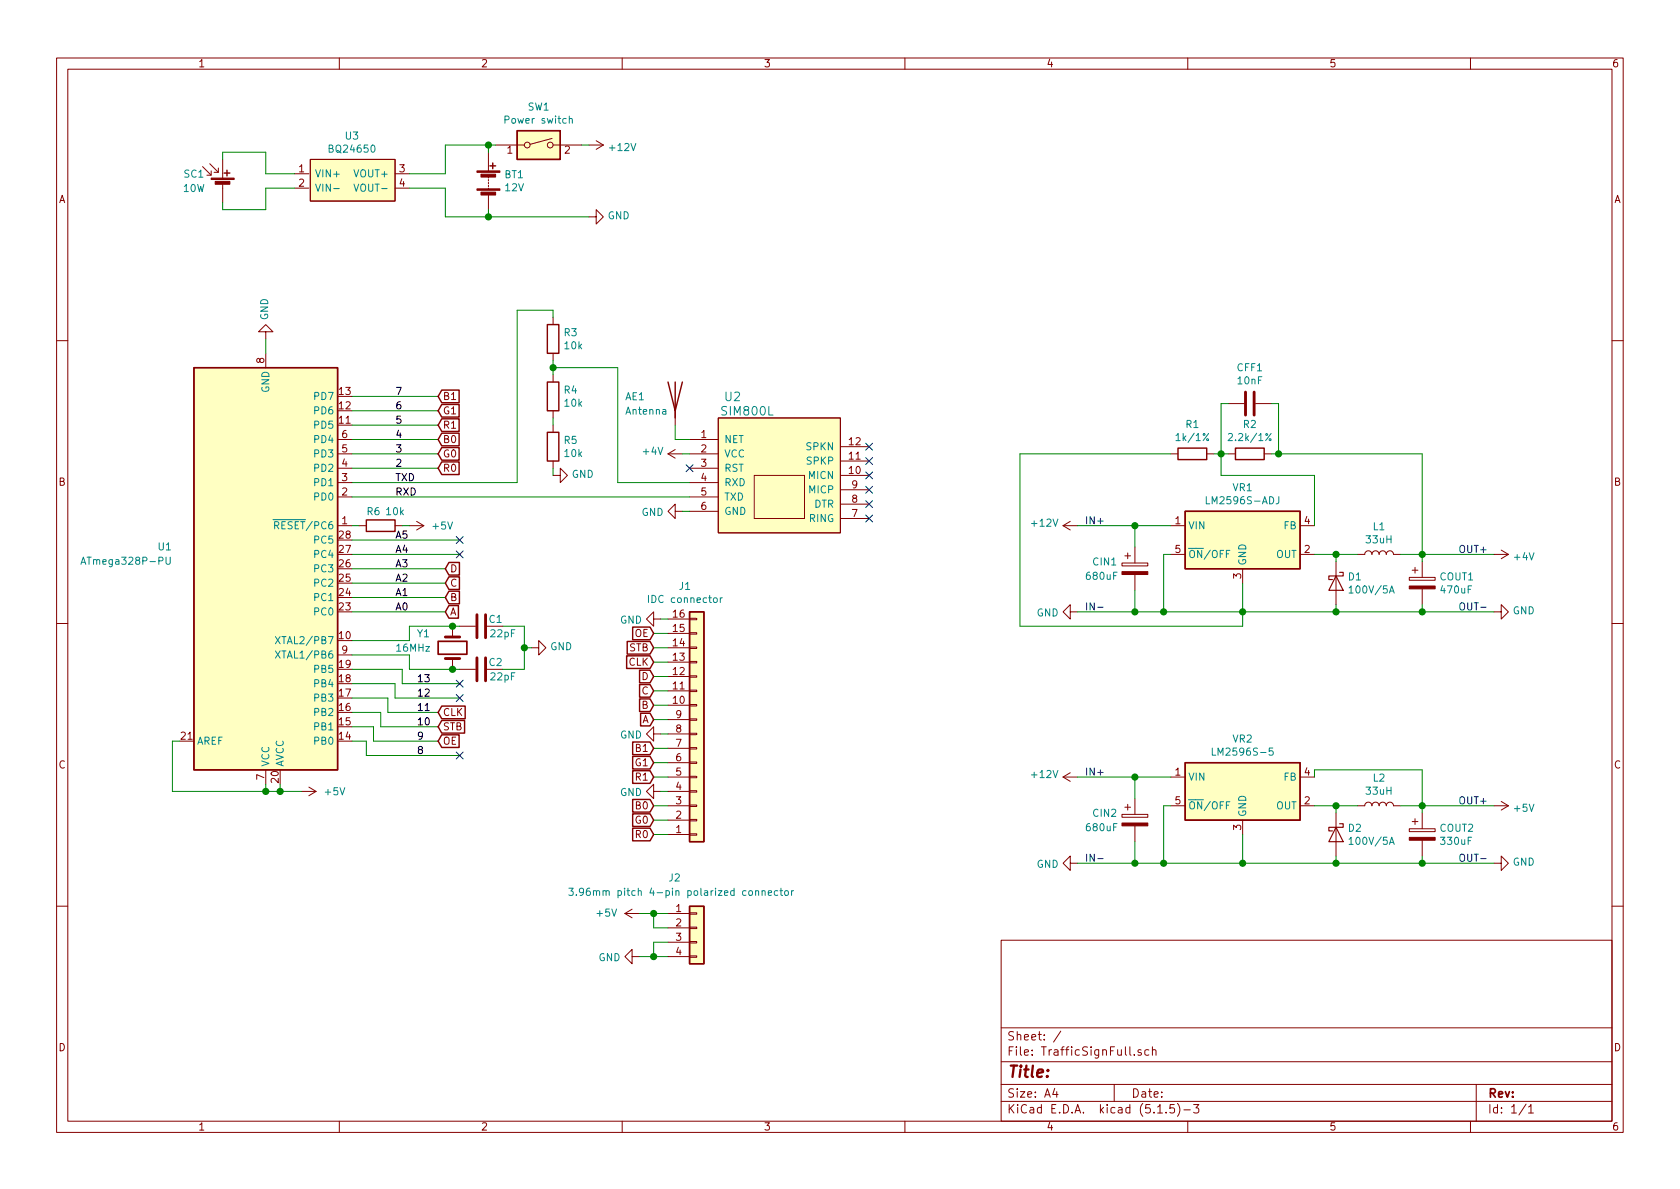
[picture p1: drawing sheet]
EESchema Schematic File Version 4
EELAYER 30 0
EELAYER END
$Descr A4 11693 8268
encoding utf-8
Sheet 1 1
Title ""
Date ""
Rev ""
Comp ""
Comment1 ""
Comment2 ""
Comment3 ""
Comment4 ""
$EndDescr
Text Label 2750 3350 0    50   ~ 0
TXD
Text Label 2750 3450 0    50   ~ 0
RXD
Text Label 2750 3250 0    50   ~ 0
2
Text Label 2750 3150 0    50   ~ 0
3
Text Label 2750 3050 0    50   ~ 0
4
Text Label 2750 2950 0    50   ~ 0
5
Text Label 2750 2850 0    50   ~ 0
6
Text Label 2750 2750 0    50   ~ 0
7
$Comp
L MCU_Microchip_ATmega:ATmega328P-PU U1
U 1 1
P 1850 3950
F 0 "U1" H 1200 3800 50  0000 R CNN
F 1 "ATmega328P-PU" H 1200 3900 50  0000 R CNN
F 2 "Package_DIP:DIP-28_W7.62mm" H 1850 3950 50  0001 C CIN
F 3 "http://ww1.microchip.com/downloads/en/DeviceDoc/ATmega328_P%20AVR%20MCU%20with%20picoPower%20Technology%20Data%20Sheet%2040001984A.pdf" H 1850 3950 50  0001 C CNN
	1    1850 3950
	1    0    0    1   
$EndComp
Wire Wire Line
	2450 3750 3200 3750
Wire Wire Line
	2450 3850 3200 3850
Text Label 2750 4250 0    50   ~ 0
A0
Text Label 2750 4150 0    50   ~ 0
A1
Text Label 2750 4050 0    50   ~ 0
A2
Text Label 2750 3950 0    50   ~ 0
A3
Text Label 2750 3850 0    50   ~ 0
A4
Text Label 2750 3750 0    50   ~ 0
A5
Wire Wire Line
	2450 4550 2850 4550
Wire Wire Line
	2850 4550 2850 4650
Wire Wire Line
	2850 4650 3150 4650
Wire Wire Line
	2450 4450 2850 4450
Wire Wire Line
	2850 4450 2850 4350
Wire Wire Line
	2850 4350 3150 4350
$Comp
L power:GND #PWR0101
U 1 1
P 3700 4500
F 0 "#PWR0101" H 3700 4250 50  0001 C CNN
F 1 "GND" V 3705 4372 50  0000 R CNN
F 2 "" H 3700 4500 50  0001 C CNN
F 3 "" H 3700 4500 50  0001 C CNN
	1    3700 4500
	0    -1   -1   0   
$EndComp
Wire Wire Line
	1850 2450 1850 2350
$Comp
L power:GND #PWR0102
U 1 1
P 1850 2350
F 0 "#PWR0102" H 1850 2100 50  0001 C CNN
F 1 "GND" V 1855 2222 50  0000 R CNN
F 2 "" H 1850 2350 50  0001 C CNN
F 3 "" H 1850 2350 50  0001 C CNN
	1    1850 2350
	-1   0    0    1   
$EndComp
$Comp
L Connector_Generic:Conn_01x16 J1
U 1 1
P 4850 5100
F 0 "J1" H 4768 4075 50  0000 C CNN
F 1 "IDC connector" H 4768 4166 50  0000 C CNN
F 2 "Connector_IDC:IDC-Header_2x08_P2.54mm_Vertical" H 4850 5100 50  0001 C CNN
F 3 "~" H 4850 5100 50  0001 C CNN
	1    4850 5100
	1    0    0    1   
$EndComp
Wire Wire Line
	4650 5100 4600 5100
Wire Wire Line
	4650 4300 4600 4300
$Comp
L power:GND #PWR0103
U 1 1
P 4600 4300
F 0 "#PWR0103" H 4600 4050 50  0001 C CNN
F 1 "GND" V 4605 4172 50  0000 R CNN
F 2 "" H 4600 4300 50  0001 C CNN
F 3 "" H 4600 4300 50  0001 C CNN
	1    4600 4300
	0    1    1    0   
$EndComp
$Comp
L power:GND #PWR0104
U 1 1
P 4600 5100
F 0 "#PWR0104" H 4600 4850 50  0001 C CNN
F 1 "GND" V 4605 4972 50  0000 R CNN
F 2 "" H 4600 5100 50  0001 C CNN
F 3 "" H 4600 5100 50  0001 C CNN
	1    4600 5100
	0    1    1    0   
$EndComp
Wire Wire Line
	4650 5500 4600 5500
$Comp
L power:GND #PWR0105
U 1 1
P 4600 5500
F 0 "#PWR0105" H 4600 5250 50  0001 C CNN
F 1 "GND" V 4605 5372 50  0000 R CNN
F 2 "" H 4600 5500 50  0001 C CNN
F 3 "" H 4600 5500 50  0001 C CNN
	1    4600 5500
	0    1    1    0   
$EndComp
Wire Wire Line
	2450 4650 2800 4650
Wire Wire Line
	2800 4650 2800 4750
Wire Wire Line
	2800 4750 3200 4750
Text Label 2900 5250 0    50   ~ 0
8
Text Label 2900 5150 0    50   ~ 0
9
Text Label 2900 5050 0    50   ~ 0
10
Text Label 2900 4950 0    50   ~ 0
11
Text Label 2900 4850 0    50   ~ 0
12
Text Label 2900 4750 0    50   ~ 0
13
Wire Wire Line
	2450 4750 2750 4750
Wire Wire Line
	2750 4750 2750 4850
Wire Wire Line
	2750 4850 3200 4850
Wire Wire Line
	2450 4850 2700 4850
Wire Wire Line
	2700 4850 2700 4950
Wire Wire Line
	2700 4950 3050 4950
Wire Wire Line
	2450 4950 2650 4950
Wire Wire Line
	2650 4950 2650 5050
Wire Wire Line
	2650 5050 3050 5050
Wire Wire Line
	2450 5050 2600 5050
Wire Wire Line
	2600 5050 2600 5150
Wire Wire Line
	2600 5150 3050 5150
Wire Wire Line
	2450 5150 2550 5150
Wire Wire Line
	2550 5150 2550 5250
Wire Wire Line
	2550 5250 3200 5250
Text GLabel 4550 5800 0    50   Input ~ 0
R0
Text GLabel 4550 5700 0    50   Input ~ 0
G0
Text GLabel 4550 5600 0    50   Input ~ 0
B0
Text GLabel 4550 5400 0    50   Input ~ 0
R1
Text GLabel 4550 5300 0    50   Input ~ 0
G1
Text GLabel 4550 5200 0    50   Input ~ 0
B1
Text GLabel 4550 5000 0    50   Input ~ 0
A
Text GLabel 4550 4900 0    50   Input ~ 0
B
Text GLabel 4550 4800 0    50   Input ~ 0
C
Text GLabel 4550 4700 0    50   Input ~ 0
D
Wire Wire Line
	4650 4400 4550 4400
Wire Wire Line
	4550 4500 4650 4500
Wire Wire Line
	4550 4600 4650 4600
Wire Wire Line
	4550 4700 4650 4700
Wire Wire Line
	4550 4800 4650 4800
Wire Wire Line
	4550 4900 4650 4900
Wire Wire Line
	4550 5000 4650 5000
Wire Wire Line
	4550 5200 4650 5200
Wire Wire Line
	4550 5300 4650 5300
Wire Wire Line
	4550 5400 4650 5400
Wire Wire Line
	4550 5600 4650 5600
Wire Wire Line
	4550 5700 4650 5700
Wire Wire Line
	4550 5800 4650 5800
Text GLabel 3050 3250 2    50   Input ~ 0
R0
Text GLabel 3050 3150 2    50   Input ~ 0
G0
Text GLabel 3050 3050 2    50   Input ~ 0
B0
Wire Wire Line
	2450 3050 3050 3050
Wire Wire Line
	2450 3150 3050 3150
Wire Wire Line
	2450 3250 3050 3250
Text GLabel 3050 2950 2    50   Input ~ 0
R1
Text GLabel 3050 2850 2    50   Input ~ 0
G1
Text GLabel 3050 2750 2    50   Input ~ 0
B1
Wire Wire Line
	2450 2950 3050 2950
Wire Wire Line
	2450 2850 3050 2850
Wire Wire Line
	2450 2750 3050 2750
Text GLabel 3100 4250 2    50   Input ~ 0
A
Text GLabel 3100 4150 2    50   Input ~ 0
B
Text GLabel 3100 4050 2    50   Input ~ 0
C
Text GLabel 3100 3950 2    50   Input ~ 0
D
Wire Wire Line
	2450 3950 3100 3950
Wire Wire Line
	2450 4050 3100 4050
Wire Wire Line
	2450 4150 3100 4150
Wire Wire Line
	2450 4250 3100 4250
Text GLabel 3050 4950 2    50   Input ~ 0
CLK
Text GLabel 3050 5050 2    50   Input ~ 0
STB
Text GLabel 3050 5150 2    50   Input ~ 0
OE
Text GLabel 4550 4400 0    50   Input ~ 0
OE
Text GLabel 4550 4500 0    50   Input ~ 0
STB
Text GLabel 4550 4600 0    50   Input ~ 0
CLK
$Comp
L Regulator_Switching:LM2596S-ADJ VR1
U 1 1
P 8650 3750
F 0 "VR1" H 8650 4117 50  0000 C CNN
F 1 "LM2596S-ADJ" H 8650 4026 50  0000 C CNN
F 2 "Package_TO_SOT_SMD:TO-263-5_TabPin3" H 8700 3500 50  0001 L CIN
F 3 "https://store.comet.bg/Catalogue/Product/16564/" H 8650 3750 50  0001 C CNN
	1    8650 3750
	1    0    0    -1  
$EndComp
$Comp
L Device:R R1
U 1 1
P 8300 3150
F 0 "R1" V 8093 3150 50  0000 C CNN
F 1 "1k/1%" V 8184 3150 50  0000 C CNN
F 2 "Resistor_THT:R_Axial_DIN0207_L6.3mm_D2.5mm_P10.16mm_Horizontal" V 8230 3150 50  0001 C CNN
F 3 "https://store.comet.bg/Catalogue/Product/6406/" H 8300 3150 50  0001 C CNN
	1    8300 3150
	0    1    1    0   
$EndComp
$Comp
L Device:R R2
U 1 1
P 8700 3150
F 0 "R2" V 8493 3150 50  0000 C CNN
F 1 "2.2k/1%" V 8584 3150 50  0000 C CNN
F 2 "Resistor_THT:R_Axial_DIN0207_L6.3mm_D2.5mm_P10.16mm_Horizontal" V 8630 3150 50  0001 C CNN
F 3 "https://store.comet.bg/Catalogue/Product/5041342/" H 8700 3150 50  0001 C CNN
	1    8700 3150
	0    1    1    0   
$EndComp
NoConn ~ 6050 3100
NoConn ~ 6050 3200
NoConn ~ 6050 3300
NoConn ~ 6050 3400
NoConn ~ 6050 3500
NoConn ~ 6050 3600
$Comp
L SIM800L:SIM800L U2
U 1 1
P 5400 3350
F 0 "U2" H 5100 3950 60  0000 C CNN
F 1 "SIM800L" H 5200 3850 60  0000 C CNN
F 2 "SIM800:Sim800L" H 5700 3200 60  0001 C CNN
F 3 "https://img.filipeflop.com/files/download/Datasheet_SIM800L.pdf" H 5700 3200 60  0001 C CNN
	1    5400 3350
	1    0    0    -1  
$EndComp
$Comp
L Device:CP CIN1
U 1 1
P 7900 3950
F 0 "CIN1" H 7600 4000 50  0000 L CNN
F 1 "680uF" H 7550 3900 50  0000 L CNN
F 2 "Capacitor_THT:CP_Radial_D10.0mm_P5.00mm" H 7938 3800 50  0001 C CNN
F 3 "https://store.comet.bg/Catalogue/Product/44664/" H 7900 3950 50  0001 C CNN
	1    7900 3950
	1    0    0    -1  
$EndComp
$Comp
L Device:C CFF1
U 1 1
P 8700 2800
F 0 "CFF1" V 8448 2800 50  0000 C CNN
F 1 "10nF" V 8539 2800 50  0000 C CNN
F 2 "Capacitor_THT:C_Disc_D4.3mm_W1.9mm_P5.00mm" H 8738 2650 50  0001 C CNN
F 3 "https://store.comet.bg/Catalogue/Product/5919/" H 8700 2800 50  0001 C CNN
	1    8700 2800
	0    1    1    0   
$EndComp
Wire Wire Line
	8650 4050 8650 4250
Wire Wire Line
	8100 3850 8150 3850
Wire Wire Line
	8100 4250 8650 4250
Wire Wire Line
	8100 3850 8100 4250
Wire Wire Line
	7900 4250 8100 4250
Connection ~ 8100 4250
Wire Wire Line
	7900 4100 7900 4250
Wire Wire Line
	7500 4250 7900 4250
Wire Wire Line
	9150 3650 9150 3300
Wire Wire Line
	9150 3300 8500 3300
Wire Wire Line
	8450 3150 8500 3150
Wire Wire Line
	8500 3150 8500 3300
Wire Wire Line
	8500 3150 8550 3150
Connection ~ 8500 3150
Wire Wire Line
	8150 3150 7100 3150
Wire Wire Line
	7100 3150 7100 4350
Wire Wire Line
	9150 3850 9300 3850
$Comp
L Device:D_Schottky D1
U 1 1
P 9300 4050
F 0 "D1" V 9254 4129 50  0000 L CNN
F 1 "100V/5A" V 9345 4129 50  0000 L CNN
F 2 "Diode_THT:D_DO-27_P15.24mm_Horizontal" H 9300 4050 50  0001 C CNN
F 3 "https://store.comet.bg/Catalogue/Product/9381/" H 9300 4050 50  0001 C CNN
	1    9300 4050
	0    1    1    0   
$EndComp
Wire Wire Line
	9300 3850 9300 3900
Connection ~ 9300 3850
Wire Wire Line
	9300 3850 9450 3850
Wire Wire Line
	9300 4200 9300 4250
Wire Wire Line
	9300 4250 8650 4250
Connection ~ 8650 4250
Connection ~ 7900 4250
Wire Wire Line
	8500 3150 8500 2800
Wire Wire Line
	8500 2800 8550 2800
Wire Wire Line
	7500 3650 7900 3650
Connection ~ 7900 3650
Wire Wire Line
	7900 3650 8150 3650
Wire Wire Line
	7900 3800 7900 3650
Wire Wire Line
	9900 3850 9900 3900
Wire Wire Line
	9750 3850 9900 3850
Wire Wire Line
	9300 4250 9900 4250
Wire Wire Line
	9900 4250 9900 4200
Connection ~ 9300 4250
Wire Wire Line
	9900 3850 10400 3850
Connection ~ 9900 3850
Wire Wire Line
	9900 4250 10400 4250
Connection ~ 9900 4250
Wire Wire Line
	8850 2800 8900 2800
Wire Wire Line
	8900 2800 8900 3150
Wire Wire Line
	8900 3150 8850 3150
Wire Wire Line
	8900 3150 9900 3150
Wire Wire Line
	9900 3150 9900 3850
Connection ~ 8900 3150
Wire Wire Line
	8650 4350 8650 4250
Wire Wire Line
	7100 4350 8650 4350
$Comp
L Device:L L1
U 1 1
P 9600 3850
F 0 "L1" V 9790 3850 50  0000 C CNN
F 1 "33uH" V 9699 3850 50  0000 C CNN
F 2 "Inductor_SMD:L_Bourns_SDR1806" H 9600 3850 50  0001 C CNN
F 3 "https://store.comet.bg/Catalogue/Product/15514/" H 9600 3850 50  0001 C CNN
	1    9600 3850
	0    -1   -1   0   
$EndComp
$Comp
L Device:Antenna AE1
U 1 1
P 4700 2750
F 0 "AE1" H 4350 2750 50  0000 L CNN
F 1 "Antenna" H 4350 2650 50  0000 L CNN
F 2 "Connector_Coaxial:SMA_Amphenol_901-144_Vertical" H 4700 2750 50  0001 C CNN
F 3 "https://store.comet.bg/Catalogue/Product/51344/" H 4700 2750 50  0001 C CNN
	1    4700 2750
	1    0    0    -1  
$EndComp
Wire Wire Line
	4700 2950 4700 3050
Wire Wire Line
	4700 3050 4800 3050
$Comp
L power:+12V #PWR0106
U 1 1
P 7500 3650
F 0 "#PWR0106" H 7500 3500 50  0001 C CNN
F 1 "+12V" V 7515 3778 50  0000 L CNN
F 2 "" H 7500 3650 50  0001 C CNN
F 3 "" H 7500 3650 50  0001 C CNN
	1    7500 3650
	0    -1   -1   0   
$EndComp
$Comp
L power:GND #PWR0107
U 1 1
P 7500 4250
F 0 "#PWR0107" H 7500 4000 50  0001 C CNN
F 1 "GND" V 7505 4122 50  0000 R CNN
F 2 "" H 7500 4250 50  0001 C CNN
F 3 "" H 7500 4250 50  0001 C CNN
	1    7500 4250
	0    1    1    0   
$EndComp
$Comp
L power:+4V #PWR0108
U 1 1
P 10400 3850
F 0 "#PWR0108" H 10400 3700 50  0001 C CNN
F 1 "+4V" V 10415 3978 50  0000 L CNN
F 2 "" H 10400 3850 50  0001 C CNN
F 3 "" H 10400 3850 50  0001 C CNN
	1    10400 3850
	0    1    1    0   
$EndComp
$Comp
L power:GND #PWR0109
U 1 1
P 10400 4250
F 0 "#PWR0109" H 10400 4000 50  0001 C CNN
F 1 "GND" V 10405 4122 50  0000 R CNN
F 2 "" H 10400 4250 50  0001 C CNN
F 3 "" H 10400 4250 50  0001 C CNN
	1    10400 4250
	0    -1   -1   0   
$EndComp
$Comp
L power:+4V #PWR0110
U 1 1
P 4750 3150
F 0 "#PWR0110" H 4750 3000 50  0001 C CNN
F 1 "+4V" V 4765 3278 50  0000 L CNN
F 2 "" H 4750 3150 50  0001 C CNN
F 3 "" H 4750 3150 50  0001 C CNN
	1    4750 3150
	0    -1   -1   0   
$EndComp
Wire Wire Line
	4750 3150 4800 3150
$Comp
L power:GND #PWR0111
U 1 1
P 4750 3550
F 0 "#PWR0111" H 4750 3300 50  0001 C CNN
F 1 "GND" V 4755 3422 50  0000 R CNN
F 2 "" H 4750 3550 50  0001 C CNN
F 3 "" H 4750 3550 50  0001 C CNN
	1    4750 3550
	0    1    1    0   
$EndComp
Wire Wire Line
	4750 3550 4800 3550
NoConn ~ 4800 3250
Wire Wire Line
	2450 3450 4800 3450
$Comp
L Device:R R3
U 1 1
P 3850 2350
F 0 "R3" H 3920 2396 50  0000 L CNN
F 1 "10k" H 3920 2305 50  0000 L CNN
F 2 "Resistor_THT:R_Axial_DIN0204_L3.6mm_D1.6mm_P7.62mm_Horizontal" V 3780 2350 50  0001 C CNN
F 3 "https://store.comet.bg/Catalogue/Product/25851/" H 3850 2350 50  0001 C CNN
	1    3850 2350
	1    0    0    -1  
$EndComp
Wire Wire Line
	3850 2500 3850 2550
Wire Wire Line
	3850 2550 4300 2550
Wire Wire Line
	4300 2550 4300 3350
Wire Wire Line
	4300 3350 4800 3350
Connection ~ 3850 2550
Wire Wire Line
	3850 2550 3850 2600
Wire Wire Line
	3600 3350 3600 2150
Wire Wire Line
	3600 2150 3850 2150
Wire Wire Line
	3850 2150 3850 2200
Wire Wire Line
	2450 3350 3600 3350
$Comp
L power:GND #PWR0112
U 1 1
P 3850 3300
F 0 "#PWR0112" H 3850 3050 50  0001 C CNN
F 1 "GND" V 3855 3172 50  0000 R CNN
F 2 "" H 3850 3300 50  0001 C CNN
F 3 "" H 3850 3300 50  0001 C CNN
	1    3850 3300
	0    -1   -1   0   
$EndComp
Wire Wire Line
	2450 3650 2500 3650
Wire Wire Line
	2800 3650 2850 3650
$Comp
L power:+5V #PWR0113
U 1 1
P 2850 3650
F 0 "#PWR0113" H 2850 3500 50  0001 C CNN
F 1 "+5V" V 2850 3800 50  0000 L CNN
F 2 "" H 2850 3650 50  0001 C CNN
F 3 "" H 2850 3650 50  0001 C CNN
	1    2850 3650
	0    1    1    0   
$EndComp
$Comp
L Device:R R6
U 1 1
P 2650 3650
F 0 "R6" V 2550 3600 50  0000 C CNN
F 1 "10k" V 2550 3750 50  0000 C CNN
F 2 "Resistor_THT:R_Axial_DIN0204_L3.6mm_D1.6mm_P7.62mm_Horizontal" V 2580 3650 50  0001 C CNN
F 3 "https://store.comet.bg/Catalogue/Product/25851/" H 2650 3650 50  0001 C CNN
	1    2650 3650
	0    1    1    0   
$EndComp
Wire Wire Line
	1250 5150 1200 5150
Wire Wire Line
	1200 5150 1200 5500
Wire Wire Line
	1200 5500 1850 5500
Wire Wire Line
	1950 5500 1950 5450
Wire Wire Line
	1850 5450 1850 5500
Connection ~ 1850 5500
Wire Wire Line
	1850 5500 1950 5500
Wire Wire Line
	1950 5500 2100 5500
Connection ~ 1950 5500
$Comp
L power:+5V #PWR0114
U 1 1
P 2100 5500
F 0 "#PWR0114" H 2100 5350 50  0001 C CNN
F 1 "+5V" V 2100 5650 50  0000 L CNN
F 2 "" H 2100 5500 50  0001 C CNN
F 3 "" H 2100 5500 50  0001 C CNN
	1    2100 5500
	0    1    1    0   
$EndComp
Wire Wire Line
	3150 4350 3200 4350
Connection ~ 3150 4350
Wire Wire Line
	3500 4650 3650 4650
Wire Wire Line
	3650 4650 3650 4500
Wire Wire Line
	3650 4350 3500 4350
Connection ~ 3650 4500
Wire Wire Line
	3650 4500 3650 4350
Wire Wire Line
	3650 4500 3700 4500
Wire Wire Line
	3150 4650 3200 4650
Connection ~ 3150 4650
$Comp
L CustomSymbols:BQ24650-MPPT-Controller U3
U 1 1
P 2450 1250
F 0 "U3" H 2450 1565 50  0000 C CNN
F 1 "BQ24650" H 2450 1474 50  0000 C CNN
F 2 "" H 2450 1250 50  0001 C CNN
F 3 "" H 2450 1250 50  0001 C CNN
	1    2450 1250
	1    0    0    -1  
$EndComp
$Comp
L Device:Solar_Cell SC1
U 1 1
P 1550 1300
F 0 "SC1" H 1350 1400 50  0000 C CNN
F 1 "10W" H 1350 1300 50  0000 C CNN
F 2 "" V 1550 1360 50  0001 C CNN
F 3 "~" V 1550 1360 50  0001 C CNN
	1    1550 1300
	1    0    0    -1  
$EndComp
Wire Wire Line
	1550 1100 1550 1050
Wire Wire Line
	1550 1050 1850 1050
Wire Wire Line
	1850 1050 1850 1200
Wire Wire Line
	1850 1200 2050 1200
Wire Wire Line
	1550 1400 1550 1450
Wire Wire Line
	1550 1450 1850 1450
Wire Wire Line
	1850 1450 1850 1300
Wire Wire Line
	1850 1300 2050 1300
$Comp
L Device:Battery BT1
U 1 1
P 3400 1250
F 0 "BT1" H 3508 1296 50  0000 L CNN
F 1 "12V" H 3508 1205 50  0000 L CNN
F 2 "" V 3400 1310 50  0001 C CNN
F 3 "~" V 3400 1310 50  0001 C CNN
	1    3400 1250
	1    0    0    -1  
$EndComp
Wire Wire Line
	3100 1200 3100 1000
Wire Wire Line
	3100 1000 3400 1000
Wire Wire Line
	3400 1000 3400 1050
Wire Wire Line
	2850 1200 3100 1200
Wire Wire Line
	3100 1300 3100 1500
Wire Wire Line
	3100 1500 3400 1500
Wire Wire Line
	3400 1500 3400 1450
Wire Wire Line
	2850 1300 3100 1300
Wire Wire Line
	3400 1500 4100 1500
Connection ~ 3400 1500
$Comp
L power:+12V #PWR0115
U 1 1
P 4100 1000
F 0 "#PWR0115" H 4100 850 50  0001 C CNN
F 1 "+12V" V 4115 1128 50  0000 L CNN
F 2 "" H 4100 1000 50  0001 C CNN
F 3 "" H 4100 1000 50  0001 C CNN
	1    4100 1000
	0    1    1    0   
$EndComp
$Comp
L power:GND #PWR0116
U 1 1
P 4100 1500
F 0 "#PWR0116" H 4100 1250 50  0001 C CNN
F 1 "GND" V 4105 1372 50  0000 R CNN
F 2 "" H 4100 1500 50  0001 C CNN
F 3 "" H 4100 1500 50  0001 C CNN
	1    4100 1500
	0    -1   -1   0   
$EndComp
$Comp
L Regulator_Switching:LM2596S-5 VR2
U 1 1
P 8650 5500
F 0 "VR2" H 8650 5867 50  0000 C CNN
F 1 "LM2596S-5" H 8650 5776 50  0000 C CNN
F 2 "Package_TO_SOT_SMD:TO-263-5_TabPin3" H 8700 5250 50  0001 L CIN
F 3 "https://store.comet.bg/Catalogue/Product/16565/" H 8650 5500 50  0001 C CNN
	1    8650 5500
	1    0    0    -1  
$EndComp
$Comp
L Device:CP COUT2
U 1 1
P 9900 5800
F 0 "COUT2" H 10018 5846 50  0000 L CNN
F 1 "330uF" H 10018 5755 50  0000 L CNN
F 2 "Capacitor_THT:CP_Radial_D10.0mm_P5.00mm" H 9938 5650 50  0001 C CNN
F 3 "https://store.comet.bg/Catalogue/Product/29528/" H 9900 5800 50  0001 C CNN
	1    9900 5800
	1    0    0    -1  
$EndComp
Wire Wire Line
	8650 5800 8650 6000
Wire Wire Line
	8100 5600 8150 5600
Wire Wire Line
	8100 6000 8650 6000
Wire Wire Line
	8100 5600 8100 6000
Wire Wire Line
	7900 6000 8100 6000
Connection ~ 8100 6000
Wire Wire Line
	7900 5850 7900 6000
Wire Wire Line
	7500 6000 7900 6000
Wire Wire Line
	9150 5600 9300 5600
$Comp
L Device:D_Schottky D2
U 1 1
P 9300 5800
F 0 "D2" V 9254 5879 50  0000 L CNN
F 1 "100V/5A" V 9345 5879 50  0000 L CNN
F 2 "Diode_THT:D_DO-27_P15.24mm_Horizontal" H 9300 5800 50  0001 C CNN
F 3 "https://store.comet.bg/Catalogue/Product/9381/" H 9300 5800 50  0001 C CNN
	1    9300 5800
	0    1    1    0   
$EndComp
Wire Wire Line
	9300 5600 9300 5650
Connection ~ 9300 5600
Wire Wire Line
	9300 5600 9450 5600
Wire Wire Line
	9300 5950 9300 6000
Wire Wire Line
	9300 6000 8650 6000
Connection ~ 8650 6000
Connection ~ 7900 6000
Wire Wire Line
	7500 5400 7900 5400
Connection ~ 7900 5400
Wire Wire Line
	7900 5400 8150 5400
Wire Wire Line
	7900 5550 7900 5400
Wire Wire Line
	9900 5600 9900 5650
Wire Wire Line
	9750 5600 9900 5600
Wire Wire Line
	9300 6000 9900 6000
Wire Wire Line
	9900 6000 9900 5950
Connection ~ 9300 6000
Wire Wire Line
	9900 5600 10400 5600
Connection ~ 9900 5600
Wire Wire Line
	9900 6000 10400 6000
Connection ~ 9900 6000
$Comp
L Device:L L2
U 1 1
P 9600 5600
F 0 "L2" V 9790 5600 50  0000 C CNN
F 1 "33uH" V 9699 5600 50  0000 C CNN
F 2 "Inductor_SMD:L_Bourns_SDR1806" H 9600 5600 50  0001 C CNN
F 3 "https://store.comet.bg/Catalogue/Product/15514/" H 9600 5600 50  0001 C CNN
	1    9600 5600
	0    -1   -1   0   
$EndComp
$Comp
L power:+12V #PWR0117
U 1 1
P 7500 5400
F 0 "#PWR0117" H 7500 5250 50  0001 C CNN
F 1 "+12V" V 7515 5528 50  0000 L CNN
F 2 "" H 7500 5400 50  0001 C CNN
F 3 "" H 7500 5400 50  0001 C CNN
	1    7500 5400
	0    -1   -1   0   
$EndComp
$Comp
L power:GND #PWR0118
U 1 1
P 7500 6000
F 0 "#PWR0118" H 7500 5750 50  0001 C CNN
F 1 "GND" V 7505 5872 50  0000 R CNN
F 2 "" H 7500 6000 50  0001 C CNN
F 3 "" H 7500 6000 50  0001 C CNN
	1    7500 6000
	0    1    1    0   
$EndComp
$Comp
L power:GND #PWR0119
U 1 1
P 10400 6000
F 0 "#PWR0119" H 10400 5750 50  0001 C CNN
F 1 "GND" V 10405 5872 50  0000 R CNN
F 2 "" H 10400 6000 50  0001 C CNN
F 3 "" H 10400 6000 50  0001 C CNN
	1    10400 6000
	0    -1   -1   0   
$EndComp
Wire Wire Line
	9900 5350 9150 5350
Wire Wire Line
	9150 5400 9150 5350
Wire Wire Line
	9900 5350 9900 5600
Text Notes 10150 6000 0    50   ~ 0
OUT-
Text Notes 10150 5600 0    50   ~ 0
OUT+
$Comp
L power:+5V #PWR0120
U 1 1
P 10400 5600
F 0 "#PWR0120" H 10400 5450 50  0001 C CNN
F 1 "+5V" V 10415 5728 50  0000 L CNN
F 2 "" H 10400 5600 50  0001 C CNN
F 3 "" H 10400 5600 50  0001 C CNN
	1    10400 5600
	0    1    1    0   
$EndComp
Text Notes 10150 3850 0    50   ~ 0
OUT+
Text Notes 10150 4250 0    50   ~ 0
OUT-
Text Notes 7550 5400 0    50   ~ 0
IN+
Text Notes 7550 6000 0    50   ~ 0
IN-
Text Notes 7550 3650 0    50   ~ 0
IN+
Text Notes 7550 4250 0    50   ~ 0
IN-
$Comp
L Device:CP CIN2
U 1 1
P 7900 5700
F 0 "CIN2" H 7600 5750 50  0000 L CNN
F 1 "680uF" H 7550 5650 50  0000 L CNN
F 2 "Capacitor_THT:CP_Radial_D10.0mm_P5.00mm" H 7938 5550 50  0001 C CNN
F 3 "https://store.comet.bg/Catalogue/Product/44664/" H 7900 5700 50  0001 C CNN
	1    7900 5700
	1    0    0    -1  
$EndComp
$Comp
L Connector_Generic:Conn_01x04 J2
U 1 1
P 4850 6450
F 0 "J2" H 4650 6800 50  0000 L CNN
F 1 "3.96mm pitch 4-pin polarized connector" H 3950 6700 50  0000 L CNN
F 2 "Connector_Molex:Molex_KK-396_A-41791-0004_1x04_P3.96mm_Vertical" H 4850 6450 50  0001 C CNN
F 3 "https://store.comet.bg/Catalogue/Product/25223/" H 4850 6450 50  0001 C CNN
	1    4850 6450
	1    0    0    -1  
$EndComp
Wire Wire Line
	4650 6350 4550 6350
Wire Wire Line
	4650 6450 4550 6450
Wire Wire Line
	4650 6550 4550 6550
Wire Wire Line
	4650 6650 4550 6650
Wire Wire Line
	4550 6550 4550 6650
Wire Wire Line
	4550 6650 4450 6650
Connection ~ 4550 6650
Wire Wire Line
	4550 6450 4550 6350
Wire Wire Line
	4550 6350 4450 6350
Connection ~ 4550 6350
$Comp
L power:+5V #PWR0121
U 1 1
P 4450 6350
F 0 "#PWR0121" H 4450 6200 50  0001 C CNN
F 1 "+5V" V 4450 6500 50  0000 L CNN
F 2 "" H 4450 6350 50  0001 C CNN
F 3 "" H 4450 6350 50  0001 C CNN
	1    4450 6350
	0    -1   -1   0   
$EndComp
$Comp
L power:GND #PWR0122
U 1 1
P 4450 6650
F 0 "#PWR0122" H 4450 6400 50  0001 C CNN
F 1 "GND" V 4455 6522 50  0000 R CNN
F 2 "" H 4450 6650 50  0001 C CNN
F 3 "" H 4450 6650 50  0001 C CNN
	1    4450 6650
	0    1    1    0   
$EndComp
$Comp
L Device:CP COUT1
U 1 1
P 9900 4050
F 0 "COUT1" H 10018 4096 50  0000 L CNN
F 1 "470uF" H 10018 4005 50  0000 L CNN
F 2 "Capacitor_THT:CP_Radial_D10.0mm_P5.00mm" H 9938 3900 50  0001 C CNN
F 3 "https://store.comet.bg/Catalogue/Product/29535/" H 9900 4050 50  0001 C CNN
	1    9900 4050
	1    0    0    -1  
$EndComp
$Comp
L Device:R R4
U 1 1
P 3850 2750
F 0 "R4" H 3920 2796 50  0000 L CNN
F 1 "10k" H 3920 2705 50  0000 L CNN
F 2 "Resistor_THT:R_Axial_DIN0204_L3.6mm_D1.6mm_P7.62mm_Horizontal" V 3780 2750 50  0001 C CNN
F 3 "https://store.comet.bg/Catalogue/Product/25851/" H 3850 2750 50  0001 C CNN
	1    3850 2750
	1    0    0    -1  
$EndComp
$Comp
L Device:R R5
U 1 1
P 3850 3100
F 0 "R5" H 3920 3146 50  0000 L CNN
F 1 "10k" H 3920 3055 50  0000 L CNN
F 2 "Resistor_THT:R_Axial_DIN0204_L3.6mm_D1.6mm_P7.62mm_Horizontal" V 3780 3100 50  0001 C CNN
F 3 "https://store.comet.bg/Catalogue/Product/25851/" H 3850 3100 50  0001 C CNN
	1    3850 3100
	1    0    0    -1  
$EndComp
Wire Wire Line
	3850 3300 3850 3250
Wire Wire Line
	3850 2950 3850 2900
Wire Wire Line
	3450 1000 3400 1000
Connection ~ 3400 1000
Wire Wire Line
	4050 1000 4100 1000
$Comp
L Device:C C2
U 1 1
P 3350 4650
F 0 "C2" V 3300 4750 50  0000 C CNN
F 1 "22pF" V 3400 4800 50  0000 C CNN
F 2 "Capacitor_THT:C_Disc_D4.3mm_W1.9mm_P5.00mm" H 3388 4500 50  0001 C CNN
F 3 "https://store.comet.bg/Catalogue/Product/27466/" H 3350 4650 50  0001 C CNN
	1    3350 4650
	0    1    1    0   
$EndComp
$Comp
L Device:C C1
U 1 1
P 3350 4350
F 0 "C1" V 3300 4450 50  0000 C CNN
F 1 "22pF" V 3400 4500 50  0000 C CNN
F 2 "Capacitor_THT:C_Disc_D4.3mm_W1.9mm_P5.00mm" H 3388 4200 50  0001 C CNN
F 3 "https://store.comet.bg/Catalogue/Product/27466/" H 3350 4350 50  0001 C CNN
	1    3350 4350
	0    1    1    0   
$EndComp
$Comp
L Switch:SW_DIP_x01 SW1
U 1 1
P 3750 1000
F 0 "SW1" H 3750 1267 50  0000 C CNN
F 1 "Power switch" H 3750 1176 50  0000 C CNN
F 2 "" H 3750 1000 50  0001 C CNN
F 3 "~" H 3750 1000 50  0001 C CNN
	1    3750 1000
	1    0    0    -1  
$EndComp
$Comp
L Device:Crystal Y1
U 1 1
P 3150 4500
F 0 "Y1" V 3050 4250 50  0000 L CNN
F 1 "16MHz" V 3150 4100 50  0000 L CNN
F 2 "Crystal:Crystal_HC49-U_Vertical" H 3150 4500 50  0001 C CNN
F 3 "https://store.comet.bg/Catalogue/Product/27238/" H 3150 4500 50  0001 C CNN
	1    3150 4500
	0    1    1    0   
$EndComp
NoConn ~ 3200 3750
NoConn ~ 3200 3850
NoConn ~ 3200 4750
NoConn ~ 3200 4850
NoConn ~ 3200 5250
$EndSCHEMATC
